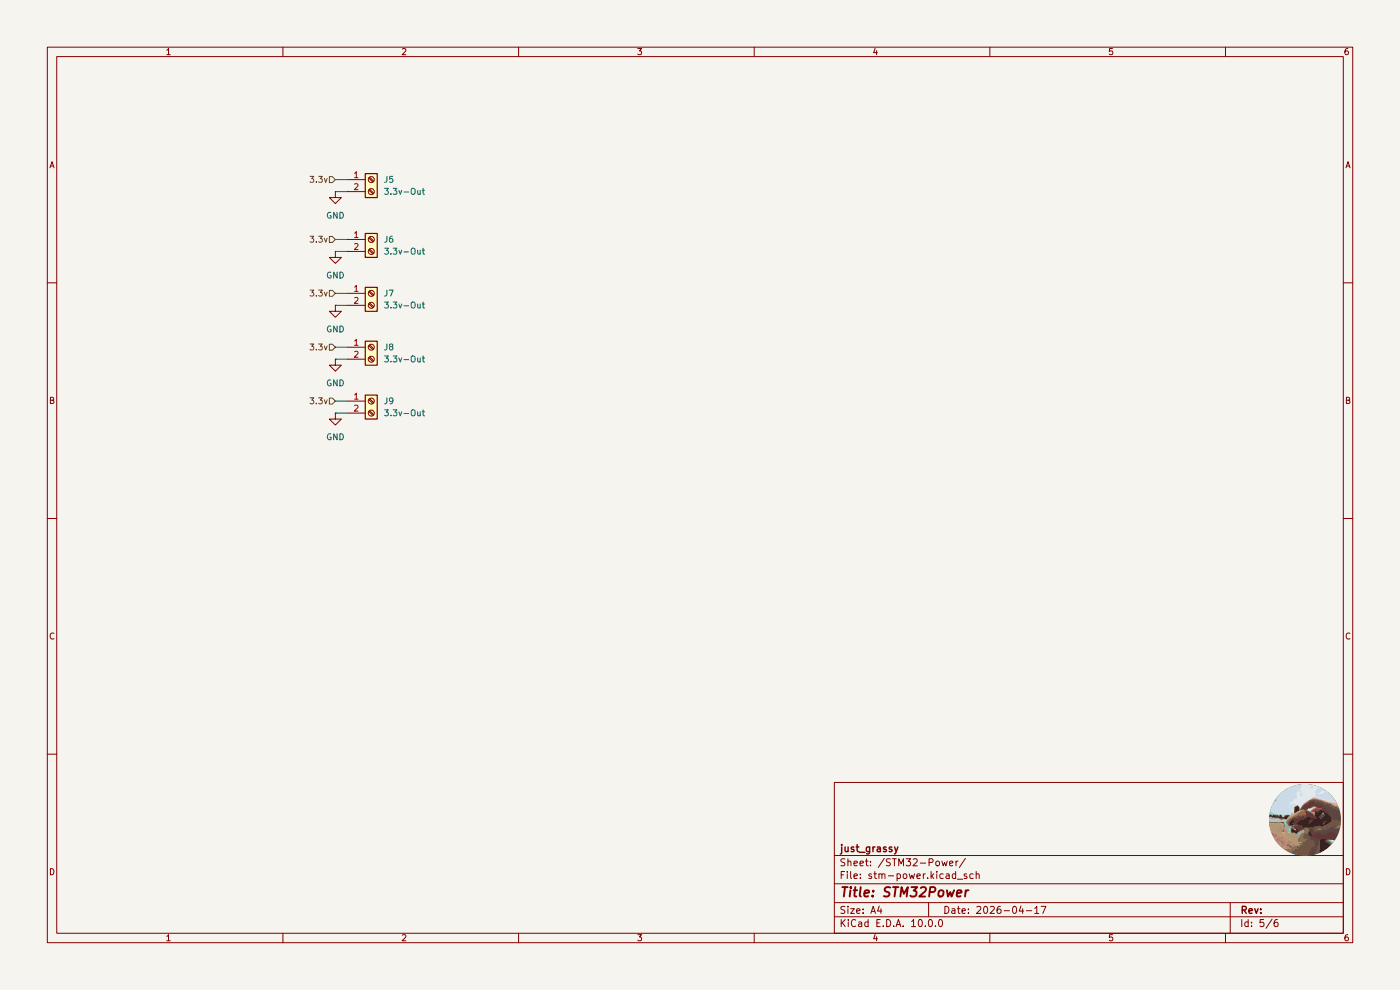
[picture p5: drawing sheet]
(kicad_sch
 (version 20260306)
 (generator "eeschema")
 (generator_version "10.0")
 (paper "A4")
 (title_block
  (title "STM32Power")
  (date "2026-04-17")
  (company "just_grassy"))
 (lib_symbols
  (symbol "Connector:Screw_Terminal_01x02"
   (pin_names
    (offset 1.016) (hide yes)) (exclude_from_sim no) (in_bom yes) (on_board yes)
   (in_pos_files yes)
   (duplicate_pin_numbers_are_jumpers no)
   (property "Reference" "J" (at 0 2.54 0) (show_name no) (do_not_autoplace no) (effects (font (size 1.27 1.27))))
   (property "Value" "Screw_Terminal_01x02" (at 0 -5.08 0) (show_name no) (do_not_autoplace no) (effects (font (size 1.27 1.27))))
   (property "Footprint" "" (at 0 0 0) (show_name no) (do_not_autoplace no) (hide yes) (effects (font (size 1.27 1.27))))
   (property "Datasheet" "" (at 0 0 0) (show_name no) (do_not_autoplace no) (hide yes) (effects (font (size 1.27 1.27))))
   (property "Description" "Generic screw terminal, single row, 01x02, script generated (kicad-library-utils/schlib/autogen/connector/)" (at 0 0 0) (show_name no) (do_not_autoplace no) (hide yes) (effects (font (size 1.27 1.27))))
   (symbol "Screw_Terminal_01x02_1_1"
    (rectangle (start -1.27 1.27) (end 1.27 -3.81) (stroke (width 0.254) (type default)) (fill (type background)))
    (polyline (pts (xy -0.5334 0.3302) (xy 0.3302 -0.508)) (stroke (width 0.1524) (type default)) (fill (type none)))
    (polyline (pts (xy -0.5334 -2.2098) (xy 0.3302 -3.048)) (stroke (width 0.1524) (type default)) (fill (type none)))
    (polyline (pts (xy -0.3556 0.508) (xy 0.508 -0.3302)) (stroke (width 0.1524) (type default)) (fill (type none)))
    (polyline (pts (xy -0.3556 -2.032) (xy 0.508 -2.8702)) (stroke (width 0.1524) (type default)) (fill (type none)))
    (circle (center 0 0) (radius 0.635) (stroke (width 0.1524) (type default)) (fill (type none)))
    (circle (center 0 -2.54) (radius 0.635) (stroke (width 0.1524) (type default)) (fill (type none)))
    (pin passive line (at -5.08 0 0) (length 3.81) (name "Pin_1" (effects (font (size 1.27 1.27)))) (number "1" (effects (font (size 1.27 1.27)))))
    (pin passive line (at -5.08 -2.54 0) (length 3.81) (name "Pin_2" (effects (font (size 1.27 1.27)))) (number "2" (effects (font (size 1.27 1.27))))))
   (embedded_fonts no))
  (symbol "power:GND"
   (power global)
   (pin_numbers (hide yes))
   (pin_names
    (offset 0) (hide yes)) (exclude_from_sim no) (in_bom yes) (on_board yes)
   (in_pos_files yes)
   (duplicate_pin_numbers_are_jumpers no)
   (property "Reference" "#PWR" (at 0 -6.35 0) (show_name no) (do_not_autoplace no) (hide yes) (effects (font (size 1.27 1.27))))
   (property "Value" "GND" (at 0 -3.81 0) (show_name no) (do_not_autoplace no) (effects (font (size 1.27 1.27))))
   (property "Footprint" "" (at 0 0 0) (show_name no) (do_not_autoplace no) (hide yes) (effects (font (size 1.27 1.27))))
   (property "Datasheet" "" (at 0 0 0) (show_name no) (do_not_autoplace no) (hide yes) (effects (font (size 1.27 1.27))))
   (property "Description" "Power symbol creates a global label with name \"GND\" , ground" (at 0 0 0) (show_name no) (do_not_autoplace no) (hide yes) (effects (font (size 1.27 1.27))))
   (symbol "GND_0_1"
    (polyline (pts (xy 0 0) (xy 0 -1.27) (xy 1.27 -1.27) (xy 0 -2.54) (xy -1.27 -1.27) (xy 0 -1.27)) (stroke (width 0) (type default)) (fill (type none))))
   (symbol "GND_1_1"
    (pin power_in line (at 0 0 270) (length 0) (name "" (effects (font (size 1.27 1.27)))) (number "1" (effects (font (size 1.27 1.27))))))
   (embedded_fonts no)))
 (wire
  (pts (xy 71.12 38.1) (xy 73.66 38.1))
  (stroke (width 0) (type default)))
 (wire
  (pts (xy 71.12 40.64) (xy 73.66 40.64))
  (stroke (width 0) (type default)))
 (wire
  (pts (xy 71.12 50.8) (xy 73.66 50.8))
  (stroke (width 0) (type default)))
 (wire
  (pts (xy 71.12 64.77) (xy 73.66 64.77))
  (stroke (width 0) (type default)))
 (wire
  (pts (xy 71.12 62.23) (xy 73.66 62.23))
  (stroke (width 0) (type default)))
 (wire
  (pts (xy 71.12 76.2) (xy 73.66 76.2))
  (stroke (width 0) (type default)))
 (wire
  (pts (xy 71.12 87.63) (xy 73.66 87.63))
  (stroke (width 0) (type default)))
 (wire
  (pts (xy 71.12 73.66) (xy 73.66 73.66))
  (stroke (width 0) (type default)))
 (wire
  (pts (xy 71.12 53.34) (xy 73.66 53.34))
  (stroke (width 0) (type default)))
 (wire
  (pts (xy 71.12 85.09) (xy 73.66 85.09))
  (stroke (width 0) (type default)))
 (image
  (at 276.86 173.99)
  (scale 0.391301)
  (data))
 (hierarchical_label "3.3v"
  (shape input)
  (at 71.12 38.1 180)
  (effects (font (size 1.27 1.27)) (justify right)))
 (hierarchical_label "3.3v"
  (shape input)
  (at 71.12 50.8 180)
  (effects (font (size 1.27 1.27)) (justify right)))
 (hierarchical_label "3.3v"
  (shape input)
  (at 71.12 85.09 180)
  (effects (font (size 1.27 1.27)) (justify right)))
 (hierarchical_label "3.3v"
  (shape input)
  (at 71.12 62.23 180)
  (effects (font (size 1.27 1.27)) (justify right)))
 (hierarchical_label "3.3v"
  (shape input)
  (at 71.12 73.66 180)
  (effects (font (size 1.27 1.27)) (justify right)))
 (symbol
  (lib_id "Connector:Screw_Terminal_01x02")
  (at 78.74 73.66 0)
  (unit 1)
  (body_style 1)
  (exclude_from_sim no)
  (in_bom yes)
  (on_board yes)
  (in_pos_files yes)
  (dnp no)
  (fields_autoplaced yes)
  (property "Reference" "J8" (at 81.28 73.6599 0) (show_name no) (do_not_autoplace no) (effects (font (size 1.27 1.27)) (justify left)))
  (property "Value" "3.3v-Out" (at 81.28 76.1999 0) (show_name no) (do_not_autoplace no) (effects (font (size 1.27 1.27)) (justify left)))
  (property "Footprint" "TerminalBlock_Phoenix:TerminalBlock_Phoenix_MKDS-1,5-2-5.08_1x02_P5.08mm_Horizontal" (at 78.74 73.66 0) (hide yes) (show_name no) (do_not_autoplace no) (effects (font (size 1.27 1.27))))
  (property "Datasheet" "" (at 78.74 73.66 0) (hide yes) (show_name no) (do_not_autoplace no) (effects (font (size 1.27 1.27))))
  (property "Description" "Generic screw terminal, single row, 01x02, script generated (kicad-library-utils/schlib/autogen/connector/)" (at 78.74 73.66 0) (hide yes) (show_name no) (do_not_autoplace no) (effects (font (size 1.27 1.27))))
  (pin "1")
  (pin "2"))
 (symbol
  (lib_id "power:GND")
  (at 71.12 87.63 0)
  (unit 1)
  (body_style 1)
  (exclude_from_sim no)
  (in_bom yes)
  (on_board yes)
  (in_pos_files yes)
  (dnp no)
  (fields_autoplaced yes)
  (property "Reference" "#PWR039" (at 71.12 93.98 0) (hide yes) (show_name no) (do_not_autoplace no) (effects (font (size 1.27 1.27))))
  (property "Value" "GND" (at 71.12 92.71 0) (show_name no) (do_not_autoplace no) (effects (font (size 1.27 1.27))))
  (property "Footprint" "" (at 71.12 87.63 0) (hide yes) (show_name no) (do_not_autoplace no) (effects (font (size 1.27 1.27))))
  (property "Datasheet" "" (at 71.12 87.63 0) (hide yes) (show_name no) (do_not_autoplace no) (effects (font (size 1.27 1.27))))
  (property "Description" "Power symbol creates a global label with name \"GND\" , ground" (at 71.12 87.63 0) (hide yes) (show_name no) (do_not_autoplace no) (effects (font (size 1.27 1.27))))
  (pin "1"))
 (symbol
  (lib_id "Connector:Screw_Terminal_01x02")
  (at 78.74 38.1 0)
  (unit 1)
  (body_style 1)
  (exclude_from_sim no)
  (in_bom yes)
  (on_board yes)
  (in_pos_files yes)
  (dnp no)
  (fields_autoplaced yes)
  (property "Reference" "J5" (at 81.28 38.0999 0) (show_name no) (do_not_autoplace no) (effects (font (size 1.27 1.27)) (justify left)))
  (property "Value" "3.3v-Out" (at 81.28 40.6399 0) (show_name no) (do_not_autoplace no) (effects (font (size 1.27 1.27)) (justify left)))
  (property "Footprint" "TerminalBlock_Phoenix:TerminalBlock_Phoenix_MKDS-1,5-2-5.08_1x02_P5.08mm_Horizontal" (at 78.74 38.1 0) (hide yes) (show_name no) (do_not_autoplace no) (effects (font (size 1.27 1.27))))
  (property "Datasheet" "" (at 78.74 38.1 0) (hide yes) (show_name no) (do_not_autoplace no) (effects (font (size 1.27 1.27))))
  (property "Description" "Generic screw terminal, single row, 01x02, script generated (kicad-library-utils/schlib/autogen/connector/)" (at 78.74 38.1 0) (hide yes) (show_name no) (do_not_autoplace no) (effects (font (size 1.27 1.27))))
  (pin "1")
  (pin "2"))
 (symbol
  (lib_id "power:GND")
  (at 71.12 64.77 0)
  (unit 1)
  (body_style 1)
  (exclude_from_sim no)
  (in_bom yes)
  (on_board yes)
  (in_pos_files yes)
  (dnp no)
  (fields_autoplaced yes)
  (property "Reference" "#PWR037" (at 71.12 71.12 0) (hide yes) (show_name no) (do_not_autoplace no) (effects (font (size 1.27 1.27))))
  (property "Value" "GND" (at 71.12 69.85 0) (show_name no) (do_not_autoplace no) (effects (font (size 1.27 1.27))))
  (property "Footprint" "" (at 71.12 64.77 0) (hide yes) (show_name no) (do_not_autoplace no) (effects (font (size 1.27 1.27))))
  (property "Datasheet" "" (at 71.12 64.77 0) (hide yes) (show_name no) (do_not_autoplace no) (effects (font (size 1.27 1.27))))
  (property "Description" "Power symbol creates a global label with name \"GND\" , ground" (at 71.12 64.77 0) (hide yes) (show_name no) (do_not_autoplace no) (effects (font (size 1.27 1.27))))
  (pin "1"))
 (symbol
  (lib_id "Connector:Screw_Terminal_01x02")
  (at 78.74 62.23 0)
  (unit 1)
  (body_style 1)
  (exclude_from_sim no)
  (in_bom yes)
  (on_board yes)
  (in_pos_files yes)
  (dnp no)
  (fields_autoplaced yes)
  (property "Reference" "J7" (at 81.28 62.2299 0) (show_name no) (do_not_autoplace no) (effects (font (size 1.27 1.27)) (justify left)))
  (property "Value" "3.3v-Out" (at 81.28 64.7699 0) (show_name no) (do_not_autoplace no) (effects (font (size 1.27 1.27)) (justify left)))
  (property "Footprint" "TerminalBlock_Phoenix:TerminalBlock_Phoenix_MKDS-1,5-2-5.08_1x02_P5.08mm_Horizontal" (at 78.74 62.23 0) (hide yes) (show_name no) (do_not_autoplace no) (effects (font (size 1.27 1.27))))
  (property "Datasheet" "" (at 78.74 62.23 0) (hide yes) (show_name no) (do_not_autoplace no) (effects (font (size 1.27 1.27))))
  (property "Description" "Generic screw terminal, single row, 01x02, script generated (kicad-library-utils/schlib/autogen/connector/)" (at 78.74 62.23 0) (hide yes) (show_name no) (do_not_autoplace no) (effects (font (size 1.27 1.27))))
  (pin "1")
  (pin "2"))
 (symbol
  (lib_id "power:GND")
  (at 71.12 53.34 0)
  (unit 1)
  (body_style 1)
  (exclude_from_sim no)
  (in_bom yes)
  (on_board yes)
  (in_pos_files yes)
  (dnp no)
  (fields_autoplaced yes)
  (property "Reference" "#PWR036" (at 71.12 59.69 0) (hide yes) (show_name no) (do_not_autoplace no) (effects (font (size 1.27 1.27))))
  (property "Value" "GND" (at 71.12 58.42 0) (show_name no) (do_not_autoplace no) (effects (font (size 1.27 1.27))))
  (property "Footprint" "" (at 71.12 53.34 0) (hide yes) (show_name no) (do_not_autoplace no) (effects (font (size 1.27 1.27))))
  (property "Datasheet" "" (at 71.12 53.34 0) (hide yes) (show_name no) (do_not_autoplace no) (effects (font (size 1.27 1.27))))
  (property "Description" "Power symbol creates a global label with name \"GND\" , ground" (at 71.12 53.34 0) (hide yes) (show_name no) (do_not_autoplace no) (effects (font (size 1.27 1.27))))
  (pin "1"))
 (symbol
  (lib_id "Connector:Screw_Terminal_01x02")
  (at 78.74 50.8 0)
  (unit 1)
  (body_style 1)
  (exclude_from_sim no)
  (in_bom yes)
  (on_board yes)
  (in_pos_files yes)
  (dnp no)
  (fields_autoplaced yes)
  (property "Reference" "J6" (at 81.28 50.7999 0) (show_name no) (do_not_autoplace no) (effects (font (size 1.27 1.27)) (justify left)))
  (property "Value" "3.3v-Out" (at 81.28 53.3399 0) (show_name no) (do_not_autoplace no) (effects (font (size 1.27 1.27)) (justify left)))
  (property "Footprint" "TerminalBlock_Phoenix:TerminalBlock_Phoenix_MKDS-1,5-2-5.08_1x02_P5.08mm_Horizontal" (at 78.74 50.8 0) (hide yes) (show_name no) (do_not_autoplace no) (effects (font (size 1.27 1.27))))
  (property "Datasheet" "" (at 78.74 50.8 0) (hide yes) (show_name no) (do_not_autoplace no) (effects (font (size 1.27 1.27))))
  (property "Description" "Generic screw terminal, single row, 01x02, script generated (kicad-library-utils/schlib/autogen/connector/)" (at 78.74 50.8 0) (hide yes) (show_name no) (do_not_autoplace no) (effects (font (size 1.27 1.27))))
  (pin "1")
  (pin "2"))
 (symbol
  (lib_id "power:GND")
  (at 71.12 40.64 0)
  (unit 1)
  (body_style 1)
  (exclude_from_sim no)
  (in_bom yes)
  (on_board yes)
  (in_pos_files yes)
  (dnp no)
  (fields_autoplaced yes)
  (property "Reference" "#PWR030" (at 71.12 46.99 0) (hide yes) (show_name no) (do_not_autoplace no) (effects (font (size 1.27 1.27))))
  (property "Value" "GND" (at 71.12 45.72 0) (show_name no) (do_not_autoplace no) (effects (font (size 1.27 1.27))))
  (property "Footprint" "" (at 71.12 40.64 0) (hide yes) (show_name no) (do_not_autoplace no) (effects (font (size 1.27 1.27))))
  (property "Datasheet" "" (at 71.12 40.64 0) (hide yes) (show_name no) (do_not_autoplace no) (effects (font (size 1.27 1.27))))
  (property "Description" "Power symbol creates a global label with name \"GND\" , ground" (at 71.12 40.64 0) (hide yes) (show_name no) (do_not_autoplace no) (effects (font (size 1.27 1.27))))
  (pin "1"))
 (symbol
  (lib_id "Connector:Screw_Terminal_01x02")
  (at 78.74 85.09 0)
  (unit 1)
  (body_style 1)
  (exclude_from_sim no)
  (in_bom yes)
  (on_board yes)
  (in_pos_files yes)
  (dnp no)
  (fields_autoplaced yes)
  (property "Reference" "J9" (at 81.28 85.0899 0) (show_name no) (do_not_autoplace no) (effects (font (size 1.27 1.27)) (justify left)))
  (property "Value" "3.3v-Out" (at 81.28 87.6299 0) (show_name no) (do_not_autoplace no) (effects (font (size 1.27 1.27)) (justify left)))
  (property "Footprint" "TerminalBlock_Phoenix:TerminalBlock_Phoenix_MKDS-1,5-2-5.08_1x02_P5.08mm_Horizontal" (at 78.74 85.09 0) (hide yes) (show_name no) (do_not_autoplace no) (effects (font (size 1.27 1.27))))
  (property "Datasheet" "" (at 78.74 85.09 0) (hide yes) (show_name no) (do_not_autoplace no) (effects (font (size 1.27 1.27))))
  (property "Description" "Generic screw terminal, single row, 01x02, script generated (kicad-library-utils/schlib/autogen/connector/)" (at 78.74 85.09 0) (hide yes) (show_name no) (do_not_autoplace no) (effects (font (size 1.27 1.27))))
  (pin "1")
  (pin "2"))
 (symbol
  (lib_id "power:GND")
  (at 71.12 76.2 0)
  (unit 1)
  (body_style 1)
  (exclude_from_sim no)
  (in_bom yes)
  (on_board yes)
  (in_pos_files yes)
  (dnp no)
  (fields_autoplaced yes)
  (property "Reference" "#PWR038" (at 71.12 82.55 0) (hide yes) (show_name no) (do_not_autoplace no) (effects (font (size 1.27 1.27))))
  (property "Value" "GND" (at 71.12 81.28 0) (show_name no) (do_not_autoplace no) (effects (font (size 1.27 1.27))))
  (property "Footprint" "" (at 71.12 76.2 0) (hide yes) (show_name no) (do_not_autoplace no) (effects (font (size 1.27 1.27))))
  (property "Datasheet" "" (at 71.12 76.2 0) (hide yes) (show_name no) (do_not_autoplace no) (effects (font (size 1.27 1.27))))
  (property "Description" "Power symbol creates a global label with name \"GND\" , ground" (at 71.12 76.2 0) (hide yes) (show_name no) (do_not_autoplace no) (effects (font (size 1.27 1.27))))
  (pin "1")))
